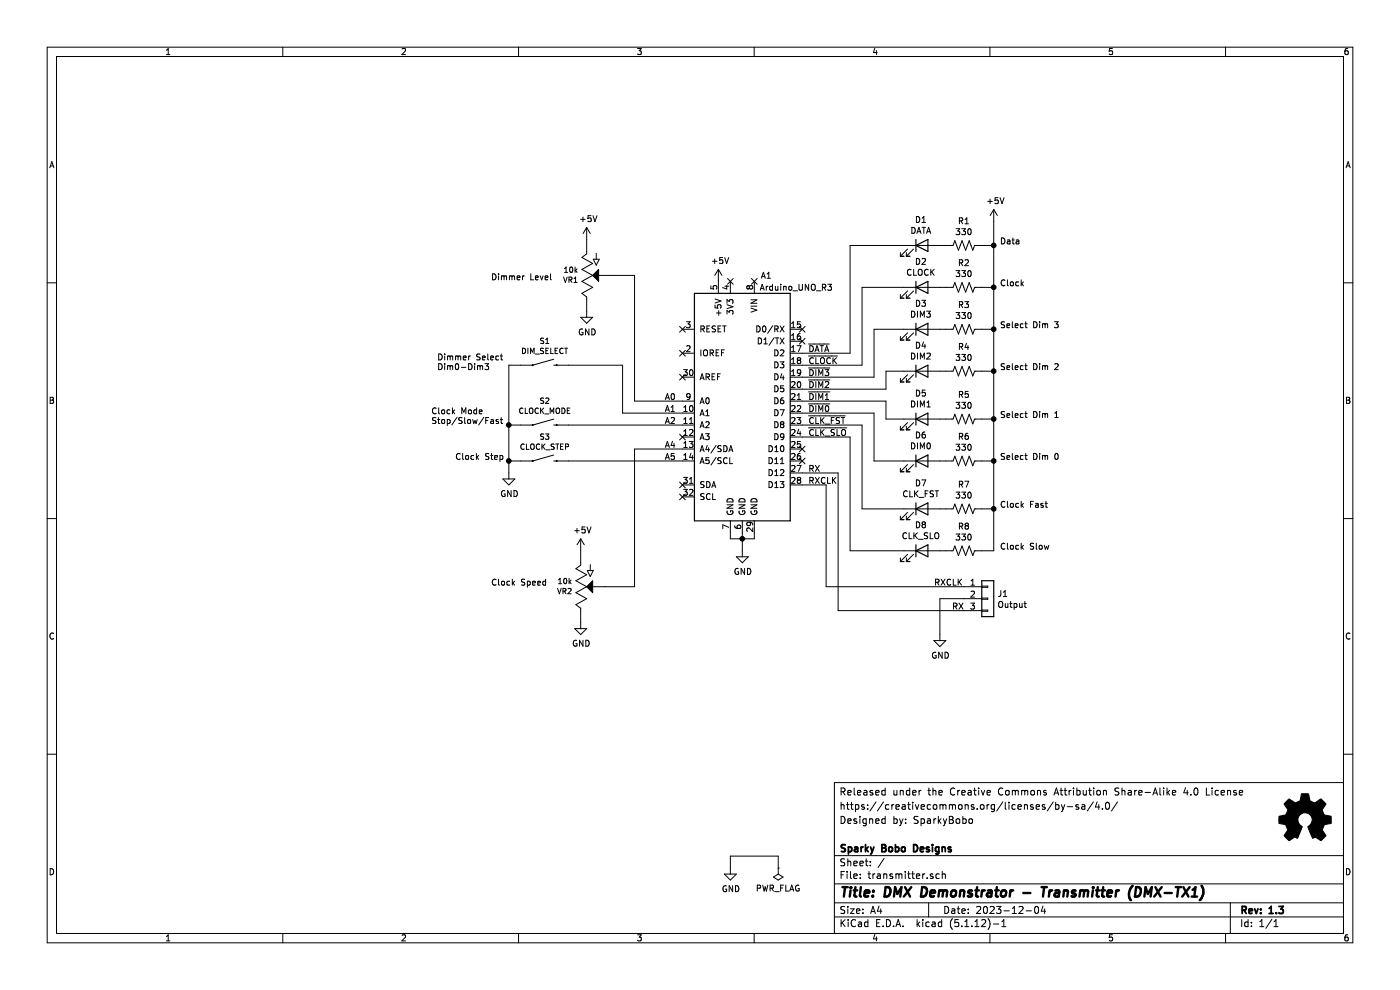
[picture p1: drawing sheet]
EESchema Schematic File Version 4
EELAYER 30 0
EELAYER END
$Descr A4 11693 8268
encoding utf-8
Sheet 1 1
Title "DMX Demonstrator - Transmitter (DMX-TX1)"
Date "2023-12-04"
Rev "1.3"
Comp "Sparky Bobo Designs"
Comment1 ""
Comment2 "Designed by: SparkyBobo"
Comment3 "https://creativecommons.org/licenses/by-sa/4.0/ "
Comment4 "Released under the Creative Commons Attribution Share-Alike 4.0 License"
$EndDescr
$Comp
L DMXDemonstrator:Arduino_UNO_R3-MCU_Module A1
U 1 1
P 6200 3350
F 0 "A1" H 6000 4400 50  0000 C CNN
F 1 "Arduino_UNO_R3" H 5750 4300 50  0000 C CNN
F 2 "footprints:ARDUINO_R3_NO_HOLES" H 6350 2300 50  0001 L CNN
F 3 "https://www.arduino.cc/en/Main/arduinoBoardUno" H 6000 4400 50  0001 C CNN
	1    6200 3350
	-1   0    0    -1  
$EndComp
$Comp
L Connector_Generic:Conn_01x03 J1
U 1 1
P 8250 5000
F 0 "J1" H 8330 5042 50  0000 L CNN
F 1 "Output" H 8330 4951 50  0000 L CNN
F 2 "Connector_PinHeader_2.54mm:PinHeader_1x03_P2.54mm_Horizontal" H 8250 5000 50  0001 C CNN
F 3 "~" H 8250 5000 50  0001 C CNN
	1    8250 5000
	1    0    0    -1  
$EndComp
Text Label 5550 3350 0    50   ~ 0
A0
Text Label 5550 3450 0    50   ~ 0
A1
Text Label 5550 3550 0    50   ~ 0
A2
Text Label 5550 3850 0    50   ~ 0
A5
Text Label 5550 3750 0    50   ~ 0
A4
$Comp
L Device:LED D1
U 1 1
P 7700 2050
F 0 "D1" H 7691 2266 50  0000 C CNN
F 1 "DATA" H 7691 2175 50  0000 C CNN
F 2 "LED_THT:LED_D5.0mm" H 7700 2050 50  0001 C CNN
F 3 "~" H 7700 2050 50  0001 C CNN
	1    7700 2050
	1    0    0    -1  
$EndComp
$Comp
L Device:R_US R1
U 1 1
P 8050 2050
F 0 "R1" V 7845 2050 50  0000 C CNN
F 1 "330" V 7936 2050 50  0000 C CNN
F 2 "Resistor_THT:R_Axial_DIN0207_L6.3mm_D2.5mm_P10.16mm_Horizontal" V 8090 2040 50  0001 C CNN
F 3 "~" H 8050 2050 50  0001 C CNN
	1    8050 2050
	0    1    1    0   
$EndComp
Wire Wire Line
	7850 2050 7900 2050
$Comp
L Device:LED D2
U 1 1
P 7700 2400
F 0 "D2" H 7691 2616 50  0000 C CNN
F 1 "CLOCK" H 7691 2525 50  0000 C CNN
F 2 "LED_THT:LED_D5.0mm" H 7700 2400 50  0001 C CNN
F 3 "~" H 7700 2400 50  0001 C CNN
	1    7700 2400
	1    0    0    -1  
$EndComp
$Comp
L Device:R_US R2
U 1 1
P 8050 2400
F 0 "R2" V 7845 2400 50  0000 C CNN
F 1 "330" V 7936 2400 50  0000 C CNN
F 2 "Resistor_THT:R_Axial_DIN0207_L6.3mm_D2.5mm_P10.16mm_Horizontal" V 8090 2390 50  0001 C CNN
F 3 "~" H 8050 2400 50  0001 C CNN
	1    8050 2400
	0    1    1    0   
$EndComp
Wire Wire Line
	7850 2400 7900 2400
$Comp
L power:+5V #PWR0101
U 1 1
P 6000 2350
F 0 "#PWR0101" H 6000 2200 50  0001 C CNN
F 1 "+5V" H 6015 2523 50  0000 C CNN
F 2 "" H 6000 2350 50  0001 C CNN
F 3 "" H 6000 2350 50  0001 C CNN
	1    6000 2350
	1    0    0    -1  
$EndComp
$Comp
L power:GND #PWR0102
U 1 1
P 6200 4600
F 0 "#PWR0102" H 6200 4350 50  0001 C CNN
F 1 "GND" H 6205 4427 50  0000 C CNN
F 2 "" H 6200 4600 50  0001 C CNN
F 3 "" H 6200 4600 50  0001 C CNN
	1    6200 4600
	1    0    0    -1  
$EndComp
Wire Wire Line
	6100 4450 6100 4500
Wire Wire Line
	6100 4500 6200 4500
Wire Wire Line
	6300 4500 6300 4450
Wire Wire Line
	6200 4450 6200 4500
Connection ~ 6200 4500
Wire Wire Line
	6200 4500 6300 4500
Wire Wire Line
	6200 4600 6200 4500
NoConn ~ 5700 4050
NoConn ~ 5700 4150
NoConn ~ 5700 2750
NoConn ~ 6100 2350
NoConn ~ 6300 2350
$Comp
L power:GND #PWR0103
U 1 1
P 7850 5300
F 0 "#PWR0103" H 7850 5050 50  0001 C CNN
F 1 "GND" H 7855 5127 50  0000 C CNN
F 2 "" H 7850 5300 50  0001 C CNN
F 3 "" H 7850 5300 50  0001 C CNN
	1    7850 5300
	1    0    0    -1  
$EndComp
$Comp
L power:+5V #PWR0104
U 1 1
P 8300 1850
F 0 "#PWR0104" H 8300 1700 50  0001 C CNN
F 1 "+5V" H 8315 2023 50  0000 C CNN
F 2 "" H 8300 1850 50  0001 C CNN
F 3 "" H 8300 1850 50  0001 C CNN
	1    8300 1850
	1    0    0    -1  
$EndComp
NoConn ~ 5700 2950
NoConn ~ 6700 2750
NoConn ~ 6700 2850
$Comp
L power:PWR_FLAG #FLG0101
U 1 1
P 6500 7250
F 0 "#FLG0101" H 6500 7325 50  0001 C CNN
F 1 "PWR_FLAG" H 6500 7423 50  0000 C CNN
F 2 "" H 6500 7250 50  0001 C CNN
F 3 "~" H 6500 7250 50  0001 C CNN
	1    6500 7250
	-1   0    0    1   
$EndComp
$Comp
L power:GND #PWR0105
U 1 1
P 6100 7250
F 0 "#PWR0105" H 6100 7000 50  0001 C CNN
F 1 "GND" H 6105 7077 50  0000 C CNN
F 2 "" H 6100 7250 50  0001 C CNN
F 3 "" H 6100 7250 50  0001 C CNN
	1    6100 7250
	1    0    0    -1  
$EndComp
Wire Wire Line
	6500 7250 6500 7150
Wire Wire Line
	6500 7150 6100 7150
Wire Wire Line
	6100 7150 6100 7250
$Comp
L Device:LED D8
U 1 1
P 7700 4600
F 0 "D8" H 7691 4816 50  0000 C CNN
F 1 "CLK_SLO" H 7691 4725 50  0000 C CNN
F 2 "LED_THT:LED_D5.0mm" H 7700 4600 50  0001 C CNN
F 3 "~" H 7700 4600 50  0001 C CNN
	1    7700 4600
	1    0    0    -1  
$EndComp
$Comp
L Device:R_US R8
U 1 1
P 8050 4600
F 0 "R8" V 7845 4600 50  0000 C CNN
F 1 "330" V 7936 4600 50  0000 C CNN
F 2 "Resistor_THT:R_Axial_DIN0207_L6.3mm_D2.5mm_P10.16mm_Horizontal" V 8090 4590 50  0001 C CNN
F 3 "~" H 8050 4600 50  0001 C CNN
	1    8050 4600
	0    1    1    0   
$EndComp
Wire Wire Line
	7850 4600 7900 4600
$Comp
L Device:LED D7
U 1 1
P 7700 4250
F 0 "D7" H 7691 4466 50  0000 C CNN
F 1 "CLK_FST" H 7691 4375 50  0000 C CNN
F 2 "LED_THT:LED_D5.0mm" H 7700 4250 50  0001 C CNN
F 3 "~" H 7700 4250 50  0001 C CNN
	1    7700 4250
	1    0    0    -1  
$EndComp
$Comp
L Device:R_US R7
U 1 1
P 8050 4250
F 0 "R7" V 7845 4250 50  0000 C CNN
F 1 "330" V 7936 4250 50  0000 C CNN
F 2 "Resistor_THT:R_Axial_DIN0207_L6.3mm_D2.5mm_P10.16mm_Horizontal" V 8090 4240 50  0001 C CNN
F 3 "~" H 8050 4250 50  0001 C CNN
	1    8050 4250
	0    1    1    0   
$EndComp
Wire Wire Line
	7850 4250 7900 4250
$Comp
L Device:LED D6
U 1 1
P 7700 3850
F 0 "D6" H 7691 4066 50  0000 C CNN
F 1 "DIM0" H 7691 3975 50  0000 C CNN
F 2 "LED_THT:LED_D5.0mm" H 7700 3850 50  0001 C CNN
F 3 "~" H 7700 3850 50  0001 C CNN
	1    7700 3850
	1    0    0    -1  
$EndComp
$Comp
L Device:R_US R6
U 1 1
P 8050 3850
F 0 "R6" V 7845 3850 50  0000 C CNN
F 1 "330" V 7936 3850 50  0000 C CNN
F 2 "Resistor_THT:R_Axial_DIN0207_L6.3mm_D2.5mm_P10.16mm_Horizontal" V 8090 3840 50  0001 C CNN
F 3 "~" H 8050 3850 50  0001 C CNN
	1    8050 3850
	0    1    1    0   
$EndComp
Wire Wire Line
	7850 3850 7900 3850
$Comp
L Device:LED D5
U 1 1
P 7700 3500
F 0 "D5" H 7691 3716 50  0000 C CNN
F 1 "DIM1" H 7691 3625 50  0000 C CNN
F 2 "LED_THT:LED_D5.0mm" H 7700 3500 50  0001 C CNN
F 3 "~" H 7700 3500 50  0001 C CNN
	1    7700 3500
	1    0    0    -1  
$EndComp
$Comp
L Device:R_US R5
U 1 1
P 8050 3500
F 0 "R5" V 7845 3500 50  0000 C CNN
F 1 "330" V 7936 3500 50  0000 C CNN
F 2 "Resistor_THT:R_Axial_DIN0207_L6.3mm_D2.5mm_P10.16mm_Horizontal" V 8090 3490 50  0001 C CNN
F 3 "~" H 8050 3500 50  0001 C CNN
	1    8050 3500
	0    1    1    0   
$EndComp
Wire Wire Line
	7850 3500 7900 3500
$Comp
L Device:LED D4
U 1 1
P 7700 3100
F 0 "D4" H 7691 3316 50  0000 C CNN
F 1 "DIM2" H 7691 3225 50  0000 C CNN
F 2 "LED_THT:LED_D5.0mm" H 7700 3100 50  0001 C CNN
F 3 "~" H 7700 3100 50  0001 C CNN
	1    7700 3100
	1    0    0    -1  
$EndComp
$Comp
L Device:R_US R4
U 1 1
P 8050 3100
F 0 "R4" V 7845 3100 50  0000 C CNN
F 1 "330" V 7936 3100 50  0000 C CNN
F 2 "Resistor_THT:R_Axial_DIN0207_L6.3mm_D2.5mm_P10.16mm_Horizontal" V 8090 3090 50  0001 C CNN
F 3 "~" H 8050 3100 50  0001 C CNN
	1    8050 3100
	0    1    1    0   
$EndComp
Wire Wire Line
	7850 3100 7900 3100
$Comp
L Device:LED D3
U 1 1
P 7700 2750
F 0 "D3" H 7691 2966 50  0000 C CNN
F 1 "DIM3" H 7691 2875 50  0000 C CNN
F 2 "LED_THT:LED_D5.0mm" H 7700 2750 50  0001 C CNN
F 3 "~" H 7700 2750 50  0001 C CNN
	1    7700 2750
	1    0    0    -1  
$EndComp
$Comp
L Device:R_US R3
U 1 1
P 8050 2750
F 0 "R3" V 7845 2750 50  0000 C CNN
F 1 "330" V 7936 2750 50  0000 C CNN
F 2 "Resistor_THT:R_Axial_DIN0207_L6.3mm_D2.5mm_P10.16mm_Horizontal" V 8090 2740 50  0001 C CNN
F 3 "~" H 8050 2750 50  0001 C CNN
	1    8050 2750
	0    1    1    0   
$EndComp
Wire Wire Line
	7850 2750 7900 2750
Text Notes 3650 3100 0    50   ~ 0
Dimmer Select\nDim0-Dim3
Text Notes 4100 2350 0    50   ~ 0
Dimmer Level\n
Text Notes 4100 4900 0    50   ~ 0
Clock Speed
Text Notes 3600 3550 0    50   ~ 0
Clock Mode\nStop/Slow/Fast
Text Notes 8350 3500 0    50   ~ 0
Select Dim 1\n
Text Notes 8350 3850 0    50   ~ 0
Select Dim 0
Text Notes 8350 2750 0    50   ~ 0
Select Dim 3
Text Notes 8350 3100 0    50   ~ 0
Select Dim 2
Text Notes 3800 3850 0    50   ~ 0
Clock Step
Text Notes 8350 4600 0    50   ~ 0
Clock Slow
Text Notes 8350 4250 0    50   ~ 0
Clock Fast
Wire Wire Line
	5300 3350 5300 2300
Wire Wire Line
	5300 2300 5100 2300
$Comp
L power:+5V #PWR0107
U 1 1
P 4900 2000
F 0 "#PWR0107" H 4900 1850 50  0001 C CNN
F 1 "+5V" H 4915 2173 50  0000 C CNN
F 2 "" H 4900 2000 50  0001 C CNN
F 3 "" H 4900 2000 50  0001 C CNN
	1    4900 2000
	1    0    0    -1  
$EndComp
Wire Wire Line
	4250 3050 4350 3050
Wire Wire Line
	4250 3550 4350 3550
Wire Wire Line
	4350 3850 4250 3850
Wire Wire Line
	4250 3850 4250 3550
Wire Wire Line
	5300 4900 5050 4900
Wire Wire Line
	6700 4050 6900 4050
Wire Wire Line
	6900 4050 6900 4900
Wire Wire Line
	7000 3950 6700 3950
Wire Wire Line
	7100 4600 7550 4600
Wire Wire Line
	7550 4250 7200 4250
Wire Wire Line
	6700 2950 7100 2950
Wire Wire Line
	7100 2950 7100 2050
Wire Wire Line
	7100 2050 7550 2050
Wire Wire Line
	6700 3050 7200 3050
Wire Wire Line
	7200 3050 7200 2400
Wire Wire Line
	7200 2400 7550 2400
Wire Wire Line
	8300 4600 8200 4600
Wire Wire Line
	8300 1850 8300 2050
Wire Wire Line
	8200 4250 8300 4250
Wire Wire Line
	8200 3850 8300 3850
Connection ~ 8300 3850
Wire Wire Line
	8300 3850 8300 4250
Wire Wire Line
	8200 3500 8300 3500
Connection ~ 8300 3500
Wire Wire Line
	8300 3500 8300 3850
Wire Wire Line
	8200 3100 8300 3100
Connection ~ 8300 3100
Wire Wire Line
	8300 3100 8300 3500
Wire Wire Line
	8200 2750 8300 2750
Connection ~ 8300 2750
Wire Wire Line
	8300 2750 8300 3100
Wire Wire Line
	8200 2400 8300 2400
Connection ~ 8300 2400
Wire Wire Line
	8300 2400 8300 2750
Wire Wire Line
	8200 2050 8300 2050
Connection ~ 8300 2050
Wire Wire Line
	8300 2050 8300 2400
Text Notes 8350 2400 0    50   ~ 0
Clock
Text Notes 8350 2050 0    50   ~ 0
Data
NoConn ~ 6700 3850
Wire Wire Line
	6700 3650 7100 3650
Wire Wire Line
	7100 3650 7100 4600
Wire Wire Line
	7200 3550 6700 3550
Wire Wire Line
	7200 3550 7200 4250
Wire Wire Line
	7550 3850 7300 3850
Wire Wire Line
	7300 3850 7300 3450
Wire Wire Line
	7300 3450 6700 3450
Wire Wire Line
	6700 3350 7400 3350
Wire Wire Line
	7400 3350 7400 3500
Wire Wire Line
	7400 3500 7550 3500
Wire Wire Line
	6700 3250 7400 3250
Wire Wire Line
	7400 3250 7400 3100
Wire Wire Line
	7400 3100 7550 3100
Wire Wire Line
	6700 3150 7300 3150
Wire Wire Line
	7300 3150 7300 2750
Wire Wire Line
	7300 2750 7550 2750
Wire Wire Line
	5300 4900 5300 3750
$Comp
L power:GND #PWR0108
U 1 1
P 4250 3950
F 0 "#PWR0108" H 4250 3700 50  0001 C CNN
F 1 "GND" H 4255 3777 50  0000 C CNN
F 2 "" H 4250 3950 50  0001 C CNN
F 3 "" H 4250 3950 50  0001 C CNN
	1    4250 3950
	1    0    0    -1  
$EndComp
Wire Wire Line
	4250 3550 4250 3050
Connection ~ 4250 3550
Wire Wire Line
	5200 3450 5200 3050
Wire Wire Line
	5200 3050 4750 3050
$Comp
L power:+5V #PWR0109
U 1 1
P 4850 4600
F 0 "#PWR0109" H 4850 4450 50  0001 C CNN
F 1 "+5V" H 4865 4773 50  0000 C CNN
F 2 "" H 4850 4600 50  0001 C CNN
F 3 "" H 4850 4600 50  0001 C CNN
	1    4850 4600
	1    0    0    -1  
$EndComp
$Comp
L power:GND #PWR0110
U 1 1
P 4850 5200
F 0 "#PWR0110" H 4850 4950 50  0001 C CNN
F 1 "GND" H 4855 5027 50  0000 C CNN
F 2 "" H 4850 5200 50  0001 C CNN
F 3 "" H 4850 5200 50  0001 C CNN
	1    4850 5200
	1    0    0    -1  
$EndComp
$Comp
L power:GND #PWR0111
U 1 1
P 4900 2600
F 0 "#PWR0111" H 4900 2350 50  0001 C CNN
F 1 "GND" H 4905 2427 50  0000 C CNN
F 2 "" H 4900 2600 50  0001 C CNN
F 3 "" H 4900 2600 50  0001 C CNN
	1    4900 2600
	1    0    0    -1  
$EndComp
Wire Wire Line
	4250 3950 4250 3850
Connection ~ 4250 3850
$Comp
L DMXDemonstrator:POTENTIOMETER-PTH-9MM-1_20W-20%-SparkFun-Resistors VR2
U 1 1
P 4850 4900
F 0 "VR2" H 4782 4942 45  0000 R CNN
F 1 "10k" H 4782 4858 45  0000 R CNN
F 2 "Resistors:POT-PTH-ALPS" V 4700 4900 20  0001 C CNN
F 3 "" H 4850 4900 60  0001 C CNN
F 4 "RES-09177" H 4782 4816 60  0001 R CNN "Field4"
	1    4850 4900
	1    0    0    1   
$EndComp
$Comp
L DMXDemonstrator:POTENTIOMETER_SLIDE-20MM-1_10W-20%-SparkFun-Resistors VR1
U 1 1
P 4900 2300
F 0 "VR1" H 4832 2342 45  0000 R CNN
F 1 "10k" H 4832 2258 45  0000 R CNN
F 2 "Resistors:SLIDER-SMALL" V 4750 2300 20  0001 C CNN
F 3 "" H 4900 2300 60  0001 C CNN
F 4 "RES-11924" H 4832 2216 60  0001 R CNN "Field4"
	1    4900 2300
	1    0    0    1   
$EndComp
$Comp
L DMXDemonstrator:MOMENTARY-SWITCH-SPST-PTH-12MM-SparkFun-Switches S1
U 1 1
P 4550 3050
F 0 "S1" H 4550 3254 45  0000 C CNN
F 1 "DIM_SELECT" H 4550 3170 45  0000 C CNN
F 2 "Switches:TACTILE_SWITCH_PTH_12MM" H 4550 3250 20  0001 C CNN
F 3 "" H 4550 3050 50  0001 C CNN
F 4 "SWCH-09185" H 4550 3181 60  0001 C CNN "Field4"
	1    4550 3050
	1    0    0    -1  
$EndComp
$Comp
L DMXDemonstrator:MOMENTARY-SWITCH-SPST-PTH-12MM-SparkFun-Switches S2
U 1 1
P 4550 3550
F 0 "S2" H 4550 3754 45  0000 C CNN
F 1 "CLOCK_MODE" H 4550 3670 45  0000 C CNN
F 2 "Switches:TACTILE_SWITCH_PTH_12MM" H 4550 3750 20  0001 C CNN
F 3 "" H 4550 3550 50  0001 C CNN
F 4 "SWCH-09185" H 4550 3681 60  0001 C CNN "Field4"
	1    4550 3550
	1    0    0    -1  
$EndComp
$Comp
L DMXDemonstrator:MOMENTARY-SWITCH-SPST-PTH-12MM-SparkFun-Switches S3
U 1 1
P 4550 3850
F 0 "S3" H 4550 4054 45  0000 C CNN
F 1 "CLOCK_STEP" H 4550 3970 45  0000 C CNN
F 2 "Switches:TACTILE_SWITCH_PTH_12MM" H 4550 4050 20  0001 C CNN
F 3 "" H 4550 3850 50  0001 C CNN
F 4 "SWCH-09185" H 4550 3981 60  0001 C CNN "Field4"
	1    4550 3850
	1    0    0    -1  
$EndComp
NoConn ~ 5700 3650
Wire Wire Line
	8300 4250 8300 4600
Connection ~ 8300 4250
Wire Wire Line
	5300 3350 5700 3350
Wire Wire Line
	5200 3450 5700 3450
Wire Wire Line
	4750 3550 5700 3550
Wire Wire Line
	5300 3750 5700 3750
Wire Wire Line
	4750 3850 5700 3850
NoConn ~ 6700 3750
Text Label 6750 3950 0    50   ~ 0
RX
Text Label 6750 4050 0    50   ~ 0
RXCLK
Text Label 6750 3450 0    50   ~ 0
~DIM0
Text Label 6750 3350 0    50   ~ 0
~DIM1
Text Label 6750 3250 0    50   ~ 0
~DIM2
Text Label 6750 3150 0    50   ~ 0
~DIM3
Text Label 6750 2950 0    50   ~ 0
~DATA
Text Label 6750 3050 0    50   ~ 0
~CLOCK
Text Label 6750 3550 0    50   ~ 0
~CLK_FST
Text Label 6750 3650 0    50   ~ 0
~CLK_SLO
Wire Wire Line
	8050 4900 6900 4900
Text Label 7950 5100 0    50   ~ 0
RX
Text Label 7800 4900 0    50   ~ 0
RXCLK
NoConn ~ 5700 3150
$Comp
L Graphic:Logo_Open_Hardware_Small #LOGO1
U 1 1
P 10900 6850
F 0 "#LOGO1" H 10900 7125 50  0001 C CNN
F 1 "Logo_Open_Hardware_Small" H 10900 6625 50  0001 C CNN
F 2 "" H 10900 6850 50  0001 C CNN
F 3 "~" H 10900 6850 50  0001 C CNN
	1    10900 6850
	1    0    0    -1  
$EndComp
Wire Wire Line
	7850 5000 8050 5000
Wire Wire Line
	7850 5000 7850 5300
Wire Wire Line
	7000 5100 8050 5100
Wire Wire Line
	7000 3950 7000 5100
$EndSCHEMATC
